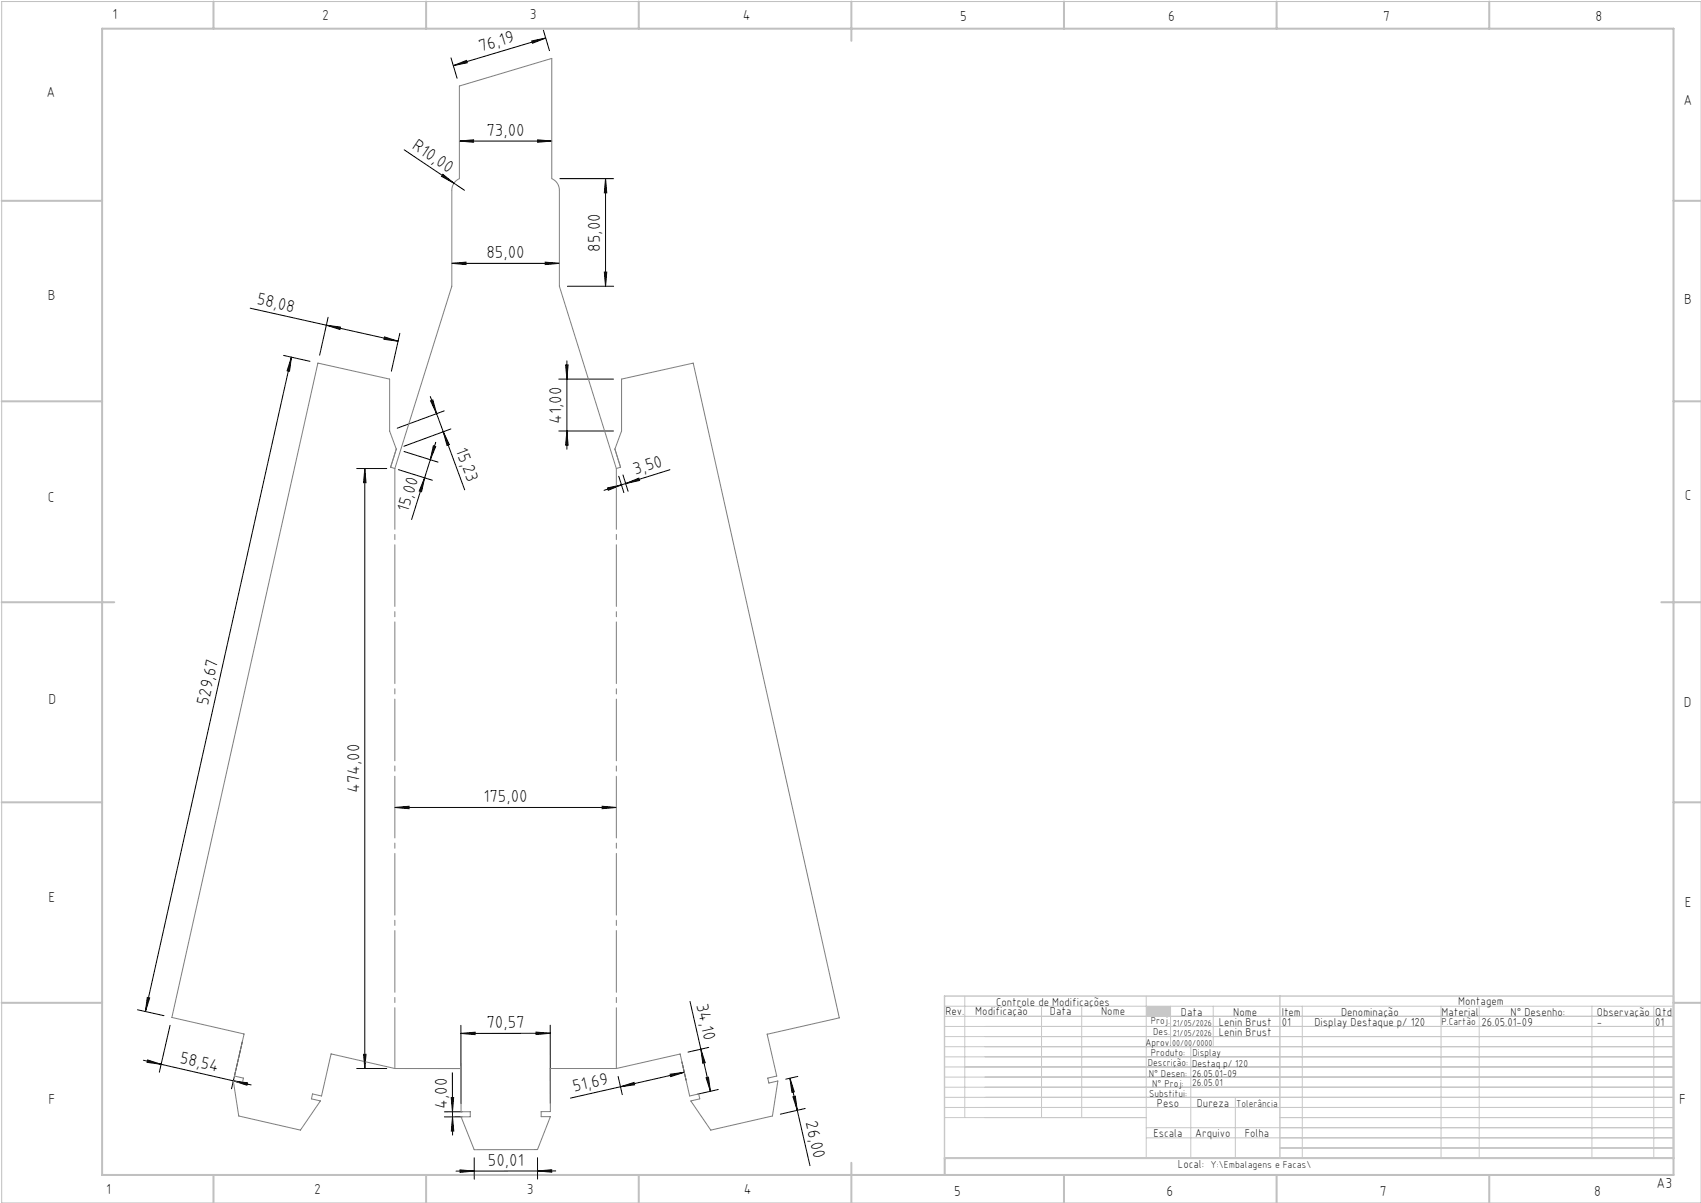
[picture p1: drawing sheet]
<svg xmlns="http://www.w3.org/2000/svg" width="420mm" height="297mm" viewBox="0 0 420 297" stroke-linecap="round" stroke-linejoin="round" font-family="sans-serif">
<path d="M.4 .4h419.6v296.6h-419.6z" fill="none" stroke="#c0c0c0" stroke-width=".25"/>
<g fill="none" stroke="#c0c0c0" stroke-width=".5">
<path d="M25.2 7.1h388v283h-388zM52.7 .4v6.7M105.2 .4v6.7M157.7 .4v6.7M210.2 .4v9.7M262.7 .4v6.7M315.2 .4v6.7M367.7 .4v6.7M.4 49.6h24.8M413.2 49.6h6.8M.4 99.1h24.8M413.2 99.1h6.8"/>
<path d="M.4 148.7h27.8M410.2 148.7h9.8M.4 198.1h24.8M413.2 198.1h6.8M.4 247.6h24.8M413.2 247.6h6.8M52.7 290.1v6.9M105.2 290.1v6.9M157.7 290.1v6.9M210.2 287.1v9.9M262.7 290.1v6.9M315.2 290.1v6.9"/>
<path d="M367.7 290.1v6.9M413.2 285.9h-179.9v4.2"/>
</g>
<g fill="none" stroke="#c3c8d2" stroke-width=".25">
<path d="M233.2 250.9h180M233.2 248.4h180M233.2 253.4h180M233.2 255.9h180M233.2 258.4h180M238.2 245.9v30M257.2 248.4v27.5M267.1 248.4v27.5M283 245.9v40M289 248.4v10M294 258.4v27.5M299.6 248.4v10"/>
<path d="M321.5 248.4v37.5M355.8 248.4v37.5M365.2 248.4v37.5M393.1 248.4v37.5M408.3 248.4v37.5M233.2 260.9h180M233.2 263.4h180M233.2 265.9h180M233.2 268.4h180M233.2 270.9h180M233.2 273.4h180M233.2 275.9h49.8"/>
<path d="M283 278.4h130.2M305 270.9v15M316 275.9h97.2M283 280.9h130.2M316 283.4h97.2"/>
</g>
<path d="M233.2 245.9h180v40h-180zM316 245.9v40" fill="none" stroke="#c3c8d2" stroke-width=".35"/>
<path d="M283 248.4h6v2.5h-6z" fill-rule="evenodd" fill="#c3c8d2"/>
<g fill="none" stroke="#000" stroke-width=".25">
<path d="M111.4 14.3l1.5 5M111.9 16.2l3.3-1.3 .2 .6zM131.3 10.1l3.4-.7-3.2 1.3zM134.2 7.5l1.5 5M134.7 9.4l-22.8 6.8M99.8 37l14.9 10M113.4 34.8l3.5-.3v.6zM113.4 34.8h22.8M132.7 34.5l3.5 .3-3.5 .3zM109.3 43l2.8 2.2-3.1-1.7zM138.2 44.1h13.3M149.5 44.1l.3 3.5h-.6z"/>
<path d="M149.5 44.1v26.6M61.8 76.1l36.5 8.1M81 78.3l-2.1 9.4M111.6 65l3.5-.3v.6zM111.6 65h26.5M134.6 64.7l3.5 .3-3.5 .3zM140.1 70.7h11.4M149.2 67.2h.6l-.3 3.5zM70 87.7l6.5 1.5M72 88.2l-36.1 161.5M72 88.2l-.5 3.5-.6-.2zM80.6 80.3l3.5 .5-.2 .5z"/>
<path d="M94.9 83.2l3.4 1-3.5-.4zM98.7 82.3l-2.1 9.3M106.2 97.9l8.5 23M106.3 98.9l.6-.2 .9 3.4zM138 93.6h13.5M139.7 90.1h.6l-.3 3.5zM140 89.1v21.8M88.1 115.7h7.4M90.1 115.7v148.1M90.1 115.7l.3 3.5h-.6zM98.4 115.9l8.4 2.7M99.8 111.5l8.4 2.6"/>
<path d="M104.8 118l-.7 3.4-.6-.2zM107 110.1l.6 .1-1.4 3.3zM107.6 109.2l-6 19M109.4 106.6l1.5 3.2-.5 .2zM109.7 101.4l-11.6 4.3M111.3 105.9l-11.6 4.3M138 106.4h13.5M140 106.4l.3 3.5h-.6zM152.8 117.6l1.2 4M153.8 117.3l1.3 4M154.5 119.4l3.2-1.3 .2 .5zM165.4 116l-16.3 5.1"/>
<path d="M150 120.5l3.4-.8-3.2 1.3zM97.5 199.4l3.5-.3v.6zM97.5 199.4h54.7M148.7 199.1l3.5 .3-3.5 .3zM33.9 249.3l6.6 1.5M36.4 246.2l.6 .2-1.1 3.3zM42 253.1l-2.7 11.6M59.8 257.2l-2.6 11.6M113.8 253.1v19.4M113.8 255.1l3.5-.3v.6zM132.4 254.8l3.5 .3-3.5 .3zM135.9 253.1v19.3"/>
<path d="M135.9 255.1h-22.1M170.4 247.2l5 22.2M173.1 259l1 3.4-.6 .1zM175 258.6l-5.1 1.1M35.4 261.8l22.2 5M36.4 261.7l3.4 1.1-3.5-.5zM57.6 266.8l3.5 .5-.1 .6zM57.6 266.8l4.4 1M88.1 263.8h7.4M89.8 260.3h.6l-.3 3.5zM111.4 271h.6l-.3 3.5zM111.7 264.8v15.4"/>
<path d="M111.7 275.7l.3 3.5h-.6zM114.1 274.5h-4.4M114.1 275.7h-4.4M152.6 265.7l1 4.6M153.2 268.3l3.4-1.1 .1 .6zM165.5 265.2l3.5-.5-3.4 1.1zM168.4 262.2l1 4.5M169 264.7l-28.1 6.4M174.3 266.1l.6-.2 .5 3.5zM177.4 269l-5.2 1.1M195 266.2l5 21.6M195 266.2l1.1 3.3-.6 .2z"/>
<path d="M195.8 270.8l.6-.2 .5 3.5zM197 265.7l-3 .7M198.8 273.7l-6.1 1.4M113.6 288.8l3.5 .3-3.5 .3zM117.1 285.8v5.3M132.7 285.8v5.3M132.7 289.1h-20.1M132.7 289.1l3.5-.3v.6zM137.2 289.1h-4.5"/>
</g>
<path d="M189.4 255.3l2.4 10.4-2.2 .5 .2 1.2 2.3-.5-1.4 8.6-15.2 3.5-4.9-7.2 2.2-.5-.3-1.2-2.2 .5-2.4-10.4M189.4 255.3l17.8-4-36-161.7-17.7 4v12.8l-1.7 4.5 1.4 4.4-1 .4-14.1-45v-24l-.2-.7-.4-.9-1.3-1v-29.7l-22.8 6.8v22.9l-.6 .4-.7 .8-.4 .9-.1 .8v23.7l-14.1 45-1.1-.4 1.4-4.4-1.6-4.5v-12.8l-17.7-4-36.1 161.6 17.9 4.1-2.4 10.4 2.2 .5-.3 1.2-2.2-.5 1.3 8.6 15.3 3.5 4.9-7.2-2.2-.5 .3-1.2 2.2 .5 2.3-10.4 15.8 3.6h16.3v10.7h2.3v1.2h-2.3l3.3 8.1h15.6l3.2-8.1h-2.3v-1.3h2.3v-10.6M167.9 260.2l-15.7 3.6h-16.3" fill="none" stroke="#808080" stroke-width=".25"/>
<path d="M152.2 115.7v148.1M97.5 263.8v-148.1" fill="none" stroke="#808080" stroke-width=".25" stroke-dasharray="15.2 1.3 1.3 1.3" stroke-dashoffset=".2"/>
<g fill="#000">
<path d="M109.3 43l2.8 2.2-3.1-1.7z"/>
<path d="M111.9 16.2l3.3-1.3 .2 .6zM131.3 10.1l3.4-.7-3.2 1.3z"/>
<path d="M72 88.2l-.5 3.5-.6-.2zM36.4 246.2l.6 .2-1.1 3.3z"/>
<path d="M80.6 80.3l3.5 .5-.2 .5zM94.9 83.2l3.4 1-3.5-.4z"/>
<path d="M139.7 90.1h.6l-.3 3.5zM140 106.4l.3 3.5h-.6z"/>
<path d="M104.8 118l-.7 3.4-.6-.2zM107 110.1l.6 .1-1.4 3.3z"/>
<path d="M106.3 98.9l.6-.2 .9 3.4zM109.4 106.6l1.5 3.2-.5 .2z"/>
<path d="M154.5 119.4l3.2-1.3 .2 .5zM150 120.5l3.4-.8-3.2 1.3z"/>
<path d="M97.5 199.4l3.5-.3v.6zM148.7 199.1l3.5 .3-3.5 .3zM111.6 65l3.5-.3v.6zM134.6 64.7l3.5 .3-3.5 .3zM113.4 34.8l3.5-.3v.6zM132.7 34.5l3.5 .3-3.5 .3z"/>
<path d="M113.8 255.1l3.5-.3v.6zM132.4 254.8l3.5 .3-3.5 .3z"/>
<path d="M173.1 259l1 3.4-.6 .1zM174.3 266.1l.6-.2 .5 3.5z"/>
<path d="M57.6 266.8l3.5 .5-.1 .6zM36.4 261.7l3.4 1.1-3.5-.5z"/>
<path d="M89.8 260.3h.6l-.3 3.5zM90.1 115.7l.3 3.5h-.6zM149.2 67.2h.6l-.3 3.5zM149.5 44.1l.3 3.5h-.6z"/>
<path d="M111.4 271h.6l-.3 3.5zM111.7 275.7l.3 3.5h-.6z"/>
<path d="M153.2 268.3l3.4-1.1 .1 .6zM165.5 265.2l3.5-.5-3.4 1.1z"/>
<path d="M195 266.2l1.1 3.3-.6 .2zM195.8 270.8l.6-.2 .5 3.5z"/>
<path d="M113.6 288.8l3.5 .3-3.5 .3zM132.7 289.1l3.5-.3v.6z"/>
</g>
<g font-size="4.3">
<text x="118.7" y="12.8" transform="rotate(-17 118.7 12.8)">76,19</text>
<text x="120.1" y="33.5">73,00</text>
<text x="101.5" y="36.6" transform="rotate(34 101.5 36.6)">R10,00</text>
<text x="120.1" y="63.7">85,00</text>
<text x="148.2" y="62.1" transform="rotate(-90 148.2 62.1)">85,00</text>
<text x="63.2" y="75.1" transform="rotate(13 63.2 75.1)">58,08</text>
<text x="138.7" y="104.6" transform="rotate(-90 138.7 104.6)">41,00</text>
<text x="112.5" y="111.1" transform="rotate(70 112.5 111.1)">15,23</text>
<text x="156.9" y="117.3" transform="rotate(-17 156.9 117.3)">3,50</text>
<text x="100.8" y="126.7" transform="rotate(-73 100.8 126.7)">15,00</text>
<text x="51.4" y="174.3" transform="rotate(-77 51.4 174.3)">529,67</text>
<text x="88.8" y="195.8" transform="rotate(-90 88.8 195.8)">474,00</text>
<text x="119.4" y="198.1">175,00</text>
<text x="171.9" y="248.1" transform="rotate(77 171.9 248.1)">34,10</text>
<text x="120.1" y="253.8">70,57</text>
<text x="44.2" y="262.5" transform="rotate(13 44.2 262.5)">58,54</text>
<text x="141.7" y="269.6" transform="rotate(-13 141.7 269.6)">51,69</text>
<text x="110.4" y="273.7" transform="rotate(-90 110.4 273.7)">4,00</text>
<text x="198.9" y="277.1" transform="rotate(77 198.9 277.1)">26,00</text>
<text x="120.5" y="287.8">50,01</text>
</g>
<g font-size="3.6">
<text x="27.8" y="4.8">1</text>
<text x="79.5" y="4.9">2</text>
<text x="130.8" y="4.8">3</text>
<text x="183.4" y="4.9">4</text>
<text x="237.1" y="5.1">5</text>
<text x="288.4" y="5.2">6</text>
<text x="341.5" y="5.1">7</text>
<text x="394" y="5.2">8</text>
<text x="11.5" y="24">A</text>
<text x="415.7" y="25.8">A</text>
<text x="11.8" y="74.1">B</text>
<text x="415.8" y="75.1">B</text>
<text x="11.8" y="124">C</text>
<text x="416" y="123.5">C</text>
<text x="12" y="173.7">D</text>
<text x="415.8" y="174.7">D</text>
<text x="12" y="222.6">E</text>
<text x="416" y="223.9">E</text>
<text x="12" y="272.6">F</text>
<text x="414.6" y="272.6">F</text>
<text x="409" y="293.3">A3</text>
<text x="26.2" y="294.8">1</text>
<text x="77.6" y="294.8">2</text>
<text x="130.1" y="294.8">3</text>
<text x="183.7" y="294.7">4</text>
<text x="235.6" y="295.2">5</text>
<text x="288" y="295.2">6</text>
<text x="340.7" y="295.2">7</text>
<text x="393.6" y="295.2">8</text>
</g>
<g font-size="2.9">
<text x="240.8" y="250.6">Modificação</text>
<text x="259.2" y="250.6">Data</text>
<text x="271.9" y="250.6">Nome</text>
<text x="290.9" y="288.4">Local:</text>
</g>
<g font-size="2.8">
<text x="233.4" y="250.6">Rev.</text>
<text x="246" y="248.4">Controle de Modificações</text>
<text x="291.6" y="250.8">Data</text>
<text x="304.5" y="250.8">Nome</text>
<text x="316.5" y="250.9">Item</text>
<text x="331.1" y="250.9">Denominação</text>
<text x="355.9" y="250.9">Material</text>
<text x="360.1" y="248.2">Montagem</text>
<text x="373" y="250.9">N° Desenho:</text>
<text x="394.3" y="250.9">Observação</text>
<text x="408.7" y="250.9">Qtd</text>
<text x="300.9" y="253.3">Lenin Brust</text>
<text x="300.9" y="255.8">Lenin Brust</text>
<text x="316.5" y="253.3">01</text>
<text x="324.5" y="253.3">Display Destaque p/ 120</text>
<text x="365.8" y="253.3">26.05.01-09</text>
<text x="394.3" y="253.3">-</text>
<text x="408.7" y="253.3">01</text>
<text x="285.6" y="273.3">Peso</text>
<text x="295.5" y="273.3">Dureza</text>
<text x="284.8" y="280.8">Escala</text>
<text x="295.1" y="280.8">Arquivo</text>
<text x="307.3" y="280.8">Folha</text>
</g>
<g font-size="2.5">
<text x="284.1" y="252.9">Proj.</text>
<text x="284.8" y="255.5">Des.</text>
<text x="355.9" y="253">P.Cartão</text>
<text x="282.8" y="258.3">Aprov.</text>
<text x="283.4" y="263.3">Descrição:</text>
<text x="284.2" y="260.7">Produto:</text>
<text x="294.3" y="263.3">Destaq p/ 120</text>
<text x="294.4" y="260.8">Display</text>
<text x="283.7" y="265.9">N° Desen:</text>
<text x="284.5" y="268.3">N° Proj:</text>
<text x="294.3" y="265.9">26.05.01-09</text>
<text x="294.3" y="268.2">26.05.01</text>
<text x="283.7" y="270.9">Substitui:</text>
<text x="305.2" y="273.3">Tolerância</text>
<text x="298.9" y="288.4">Y:\Embalagens e Facas\</text>
</g>
<g font-size="2.1">
<text x="289.6" y="253.3">21/05/2026</text>
<text x="289.6" y="255.8">21/05/2026</text>
<text x="289.4" y="258.3">00/00/0000</text>
</g>
</svg>
